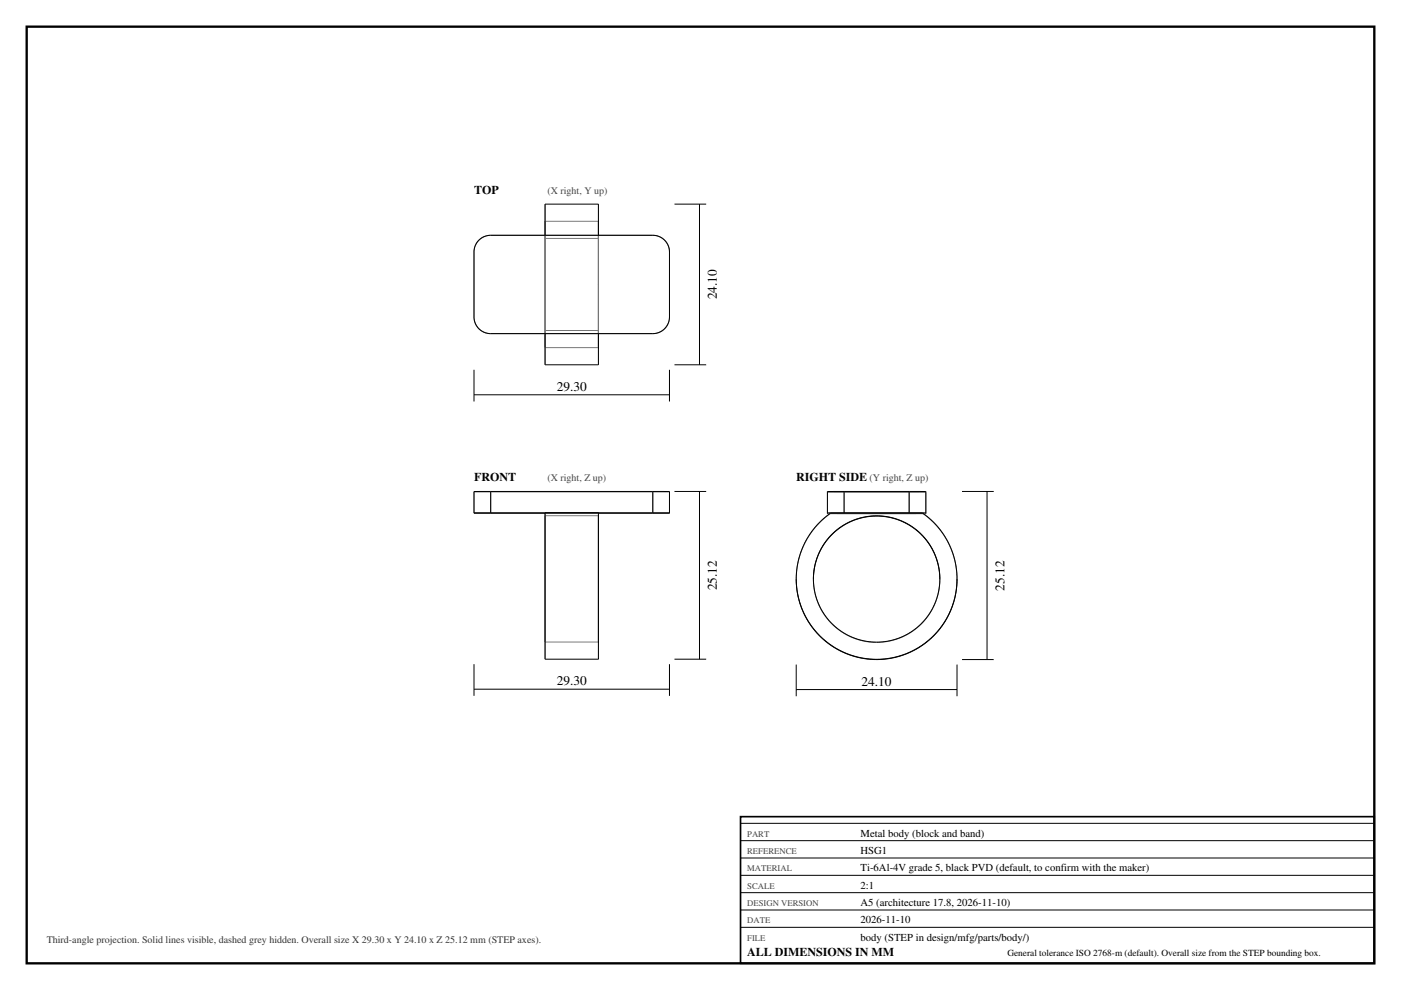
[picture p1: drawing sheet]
<svg xmlns="http://www.w3.org/2000/svg" width="420mm" height="297mm" viewBox="0 0 420 297" stroke-linecap="round" stroke-linejoin="round" font-family="sans-serif">
<path d="M8 8h404v281h-404z" fill="none" stroke="#000" stroke-width=".7" stroke-linecap="butt"/>
<g fill="none" stroke="#777" stroke-width=".3">
<path d="M143.6 72.1l1.7-1.2 1.8-.3h48.6a5 5 0 0 1 5 5v19.5a5 5 0 0 1-5 5h-48.6a5 5 0 0 1-5-5v-19.8l.4-1.8zM163.4 61.2v48.2M163.4 70.6v.9M163.4 71.5h16M163.4 71.5v27.7M163.4 66.4v37.9M163.4 66.4h16M179.4 70.6v.9M179.4 61.2v48.2M179.4 71.5v27.7M179.4 66.4v37.9M163.4 99.2v.9"/>
<path d="M163.4 99.2h16M179.4 99.2v.9M163.4 104.3h16M142.1 147.5v.1M142.1 147.6v6.4M142.1 147.6h5M147.1 147.6h48.6M147.1 147.6v6.4M163.4 154v43.8M163.4 154h16M163.4 153.8v.2M179.4 154v43.8"/>
<path d="M179.4 153.8v.2M195.7 147.6v6.4M200.7 147.6h-5M200.7 147.6v6.4M200.7 147.5v.1M248.1 147.7v6.4h5M248.1 147.7h5M248.1 147.5v.2M249 154l-2.1 1.7-2.2 2.1-1.6 2.1-1.6 2.6-1.2 2.7-.9 2.6-.5 3-.2 3M249 153.9v.1M249 154h27.6M253.1 154.1h19.5"/>
<path d="M253.1 147.7h19.5M253.1 147.7v6.4M272.6 147.7v6.4M276.6 154l2.1 1.7 2.2 2.1 1.6 2.1 1.6 2.6 1.2 2.7 .9 2.6 .5 3 .2 3M276.6 153.9v.1M277.6 147.7v6.4h-5M277.6 147.7h-5M277.6 147.5v.2M243.9 173.8l.3 3.6 1 3.4 1.7 3.2 2.4 3.1 3 2.4 3.2 1.7 3.4 1.1 3.9 .4 3.9-.4 3.4-1.1 3.2-1.7 3-2.4 2.4-3.1 1.7-3.2 1-3.4 .4-3.6M243.9 173.8h.1M281.8 173.8h.1M163.4 192.6h.1"/>
<path d="M163.4 192.6v-37.9h16v37.9M163.4 192.6h16M179.4 192.6h.1"/>
</g>
<g fill="none" stroke="#000" stroke-width=".3">
<path d="M143.6 72.1l1.7-1.2 1.8-.3h48.6a5 5 0 0 1 5 5v19.5a5 5 0 0 1-5 5h-48.6a5 5 0 0 1-5-5v-19.8l.4-1.8zM163.4 70.6v-9.4h16v9.4M202.2 61.2h9.5M209.7 61.2v48.2M142.1 110.9v9.5M142.1 118.4h58.6M163.4 100.1v9.3h16v-9.3M200.7 110.9v9.5M202.2 109.4h9.5M142.1 153.9l21.3 .1M147.1 153.8l-5 .1M147.1 153.8h48.6"/>
<path d="M147.1 147.4l-5 .1v6.4M147.1 147.4h48.6M147.1 147.4v6.4M163.4 153.8h16v44h-16zM195.7 153.8l5 .1M195.7 147.4l5 .1v6.4M195.7 147.4v6.4M200.7 153.9l-21.3 .1M202.2 147.4h9.5M209.7 147.4v50.4M248.1 153.9v.2M253.1 153.8l-5 .1"/>
<path d="M253.1 153.8h19.5M253.1 147.4l-5 .1v6.4M253.1 147.4h19.5M253.1 147.4v6.4M272.6 153.8l5 .1M272.6 147.4l5 .1v6.4M272.6 147.4v6.4M277.6 153.9v.2M288.4 147.4h9.5M295.9 147.4v50.5M238.7 173.7a24.1 24.1 0 0 0 24.1 24.2 24.1 24.1 0 0 0 24.1-24.2M238.7 173.7l.2-3 .5-2.7 .8-2.6 1.2-2.7 1.3-2.3 1.8-2.4 2.1-2.2 2.4-1.9h27.6l2.4 1.9 2.1 2.2 1.8 2.4 1.3 2.3 1.2 2.7 .8 2.6 .5 2.7 .2 3"/>
<path d="M238.7 173.7a24.1 24.1 0 0 0 24.1 24.1 24.1 24.1 0 0 0 24.1-24.1M243.9 173.7a19 19 0 0 1 18.9-18.9 19 19 0 0 1 19 18.9M243.9 173.7l.3 3.6 1.1 3.7 1.7 3.2 2.3 2.8 2.8 2.3 3.4 1.9 3.7 1.1 3.6 .3 3.6-.3 3.7-1.1 3.4-1.9 2.8-2.3 2.3-2.8 1.7-3.2 1.1-3.7 .4-3.6M243.9 173.7a18.9 18.9 0 0 1 18.9-19 18.9 18.9 0 0 1 19 19M142.1 199.3v9.5M200.7 199.3v9.5M202.2 197.8h9.5M238.7 199.4v9.5M286.9 199.4v9.5M288.4 197.9h9.5M142.1 206.8h58.6M238.7 206.9h48.2"/>
<path d="M222 247h190M222 252.2h190M222 257.4h190M222 262.6h190M222 267.8h190M222 273h190M222 278.2h190"/>
</g>
<path d="M222 245h190v44h-190z" fill="none" stroke="#000" stroke-width=".5"/>
<g font-size="4">
<text x="214.9" y="89.8" transform="rotate(-90 214.9 89.8)">24.10</text>
<text x="166.9" y="117.2">29.30</text>
<text x="214.9" y="177.1" transform="rotate(-90 214.9 177.1)">25.12</text>
<text x="301.1" y="177.2" transform="rotate(-90 301.1 177.2)">25.12</text>
<text x="166.9" y="205.6">29.30</text>
<text x="258.3" y="205.7">24.10</text>
</g>
<g font-size="3.6">
<text x="142.1" y="58.2">TOP</text>
<text x="142.1" y="144.4">FRONT</text>
<text x="238.7" y="144.4">RIGHT SIDE</text>
<text x="224" y="286.8">ALL DIMENSIONS IN MM</text>
</g>
<g font-size="3.2">
<text x="258" y="251">Metal body (block and band)</text>
<text x="258" y="256.2">HSG1</text>
<text x="258" y="261.4">Ti-6Al-4V grade 5, black PVD (default, to confirm with the maker)</text>
<text x="258" y="266.6">2:1</text>
<text x="258" y="271.8">A5 (architecture 17.8, 2026-11-10)</text>
<text x="258" y="277">2026-11-10</text>
<text x="258" y="282.2">body (STEP in design/mfg/parts/body/)</text>
</g>
<g font-size="3" fill="#444">
<text x="164.1" y="58.2">(X right, Y up)</text>
<text x="164.1" y="144.4">(X right, Z up)</text>
<text x="260.7" y="144.4">(Y right, Z up)</text>
</g>
<text font-size="3" fill="#333" x="14" y="283">Third-angle projection. Solid lines visible, dashed grey hidden. Overall size X 29.30 x Y 24.10 x Z 25.12 mm (STEP axes).</text>
<text font-size="2.8" x="302" y="286.8">General tolerance ISO 2768-m (default). Overall size from the STEP bounding box.</text>
<g font-size="2.6" fill="#444">
<text x="224" y="251">PART</text>
<text x="224" y="256.2">REFERENCE</text>
<text x="224" y="261.4">MATERIAL</text>
<text x="224" y="266.6">SCALE</text>
<text x="224" y="271.8">DESIGN VERSION</text>
<text x="224" y="277">DATE</text>
<text x="224" y="282.2">FILE</text>
</g>
</svg>
